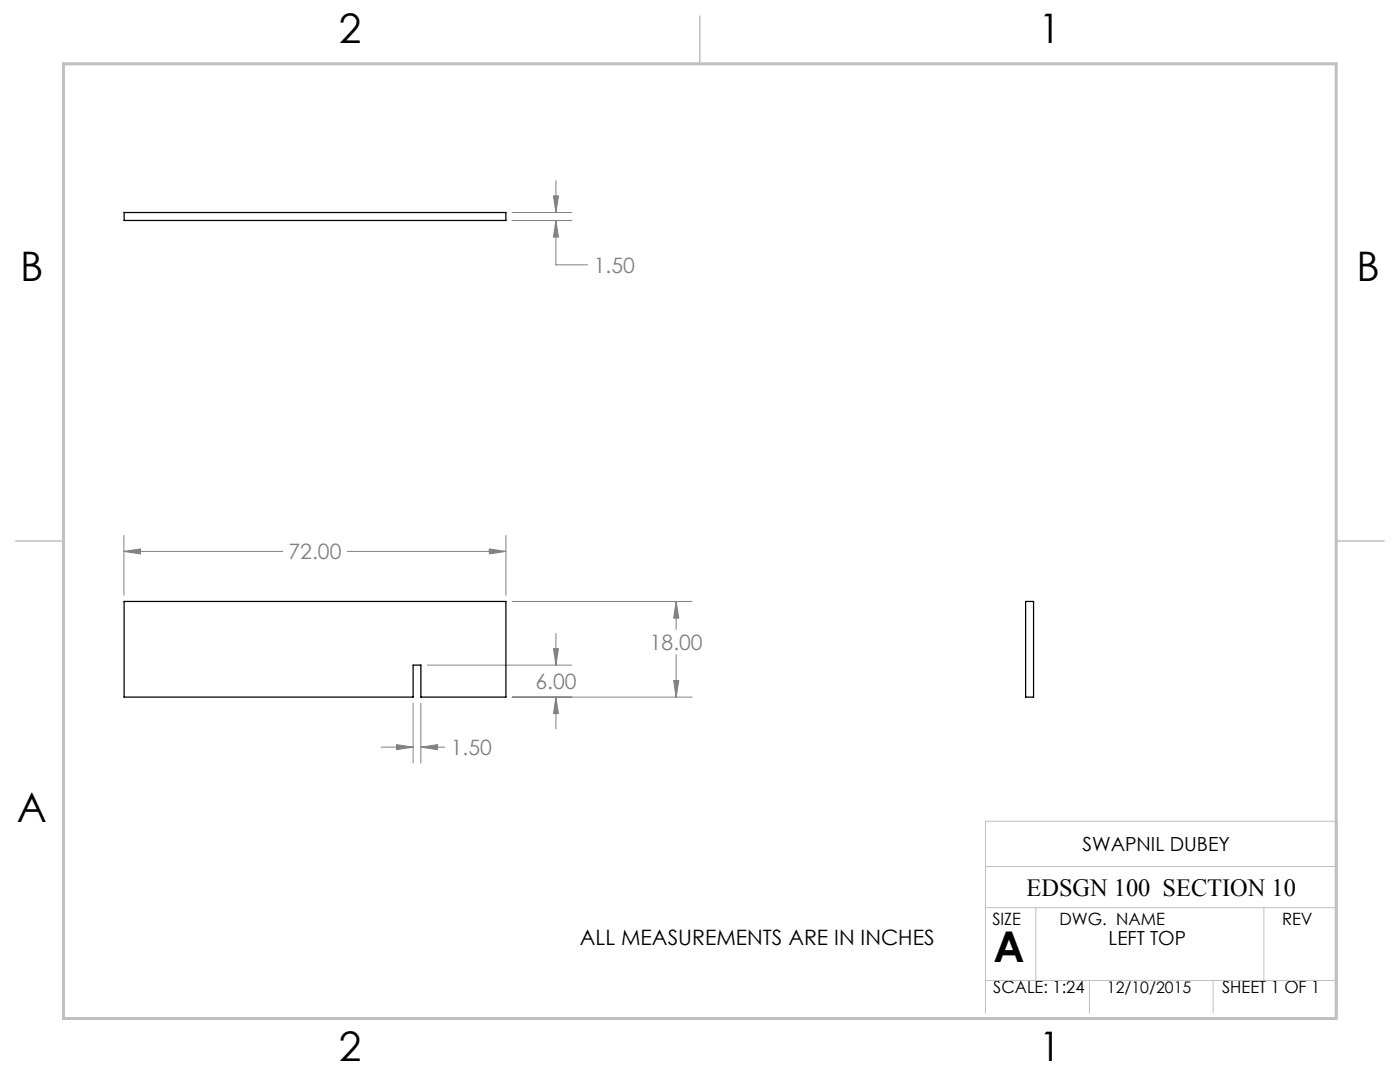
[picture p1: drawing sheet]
<svg xmlns="http://www.w3.org/2000/svg" width="279mm" height="216mm" viewBox="0 0 279 216" stroke-linecap="round" stroke-linejoin="round" font-family="sans-serif">
<g fill="none" stroke="#808080" stroke-width=".2">
<path d="M110.5 39.1h.9l-.5 3.3zM110.9 36.1v6.3M102.2 44h11.9M102.2 42.4h11.9M110.9 44l.5 3.3h-.9zM110.9 44v8.8h6.4M24.7 110l3.3-.5v1zM24.7 106.9v11.9M24.7 110h31.7M69.3 110h31.7M97.6 109.5l3.4 .5-3.4 .5zM101 106.9v11.9"/>
<path d="M85.3 132.7h28.8M102.2 139.1h35.9M102.2 120h35.9M110.5 129.4h.9l-.5 3.3zM110.9 139.1l.5 3.3h-.9zM110.9 126.4v6.3M110.9 139.1v6.3M134.4 135.8h1.1l-.6 3.3zM134.9 120l.6 3.3h-1.1zM134.9 120v5.6M134.9 130.6v8.5M76.1 149.1h6.3"/>
<path d="M79.1 148.6l3.3 .5-3.3 .5zM82.4 140.3v12M84 149.1l3.3-.5v1zM84 140.3v12M84 149.1h4.8"/>
</g>
<path d="M196.7 172.9h70.1M196.7 181.1h70.1M196.7 195.7h70.1M206.7 181.1v14.6M217.4 195.7v6.4M242.1 195.7v6.4M252.2 181.1v14.6M26.7 203.2h240M196.7 202.1v-38.2h70.1v38.2" fill="none" stroke="#c0c0c0" stroke-width=".2"/>
<path d="M139.7 3.2v9.5M3.1 107.9h9.6M266.7 107.9h9.5" fill="none" stroke="#c0c0c0" stroke-width=".3"/>
<path d="M12.7 12.7h254v190.5h-254z" fill="none" stroke="#c0c0c0" stroke-width=".6"/>
<path d="M97.6 109.5l3.4 .5-3.4 .5zM24.7 110l3.3-.5v1zM134.4 135.8h1.1l-.6 3.3zM134.9 120l.6 3.3h-1.1zM110.5 129.4h.9l-.5 3.3zM110.9 139.1l.5 3.3h-.9zM84 149.1l3.3-.5v1zM79.1 148.6l3.3 .5-3.3 .5zM110.9 44l.5 3.3h-.9zM110.5 39.1h.9l-.5 3.3z" fill="#808080"/>
<path d="M24.8 42.4h76.2v1.6h-76.2zM24.8 120h76.2v19.1h-17v-6.4h-1.6v6.4h-57.6zM204.7 120h1.6v19.1h-1.6z" fill="none" stroke="#000" stroke-width=".25"/>
<text font-size="8.5" x="198.3" y="192">A</text>
<g font-size="8.1">
<text x="67.6" y="8.5">2</text>
<text x="207.3" y="8.5">1</text>
<text x="4" y="56.2">B</text>
<text x="270.7" y="56.2">B</text>
<text x="3.3" y="164.1">A</text>
<text x="67.6" y="211.7">2</text>
<text x="207.3" y="211.7">1</text>
</g>
<text font-size="4.9" x="204.9" y="178.7">EDSGN 100 SECTION 10</text>
<g font-size="4.2" fill="#808080">
<text x="118.5" y="54.4">1.50</text>
<text x="57.6" y="111.6">72.00</text>
<text x="129.7" y="129.7">18.00</text>
<text x="106.9" y="137.5">6.00</text>
<text x="90" y="150.7">1.50</text>
</g>
<text font-size="4.2" x="115.7" y="188.6">ALL MEASUREMENTS ARE IN INCHES</text>
<g font-size="3.9">
<text x="216" y="169.8">SWAPNIL DUBEY</text>
<text x="221.2" y="188.6">LEFT TOP</text>
</g>
<g font-size="3.4">
<text x="198.1" y="184.5">SIZE</text>
<text x="211.4" y="184.5">DWG. NAME</text>
<text x="255.9" y="184.6">REV</text>
<text x="198.2" y="198.1">SCALE: 1:24</text>
<text x="243.9" y="198.1">SHEET 1 OF 1</text>
</g>
<text font-size="3.2" x="220.9" y="198.1">12/10/2015</text>
</svg>
